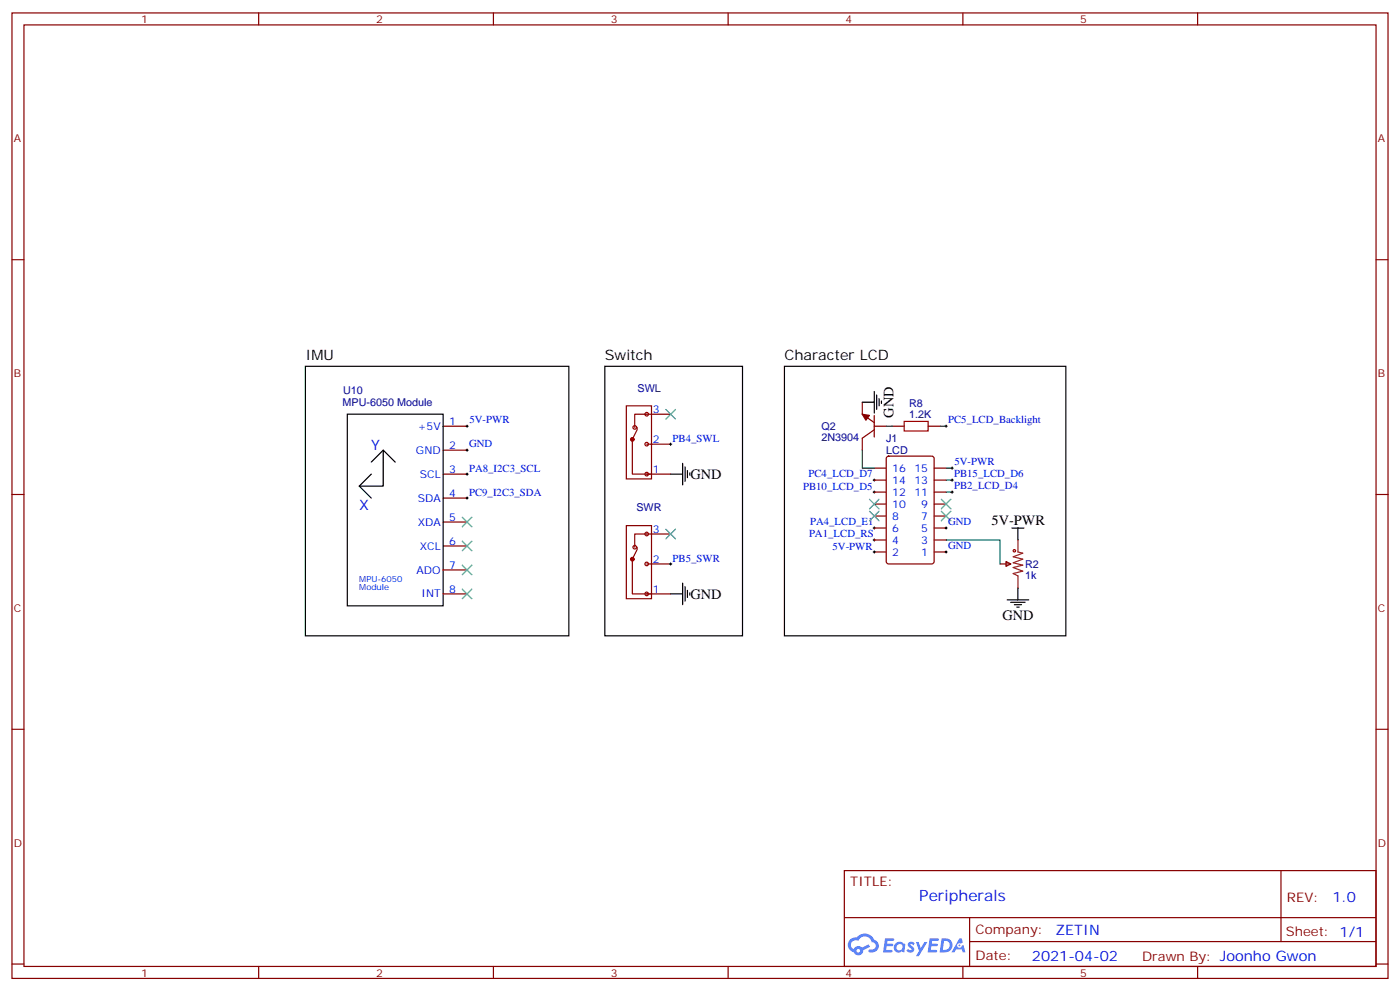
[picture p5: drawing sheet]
<svg xmlns="http://www.w3.org/2000/svg" width="412mm" height="292mm" viewBox="0 0 412 292" stroke-linecap="round" stroke-linejoin="round" font-family="sans-serif">
<g fill="none" stroke="#870000" stroke-width=".35">
<path d="M3.5 3.8h405.4v284.3h-405.4zM7.1 7.3h398.2v277.3h-398.2zM76.2 3.8v3.5M145.3 3.8v3.5M214.5 3.8v3.5M283.6 3.8v3.5M352.8 3.8v3.5M3.5 76.5h3.6M405.3 76.5h3.6M3.5 145.6h3.6M405.3 145.6h3.6M3.5 214.8h3.6"/>
<path d="M405.3 214.8h3.6M248.7 256.4h156.6v28.2h-156.6zM377.3 256.4v20.9M248.7 270.2h156.5M285.6 277.3h119.6M285.6 270.2v14.2M3.5 283.9h3.6M76.2 284.6v3.5M145.3 284.6v3.5M214.5 284.6v3.5M283.6 284.6v3.5M352.8 284.6v3.5"/>
<path d="M405.3 283.9h3.6"/>
</g>
<g fill="#5487ff">
<path d="M267.7 277.6a1.22 1.22 0 0 1 1.7 .2l-.4 .6a.47 .47 0 0 0-.3-.4 .47 .47 0 0 0-.5 .2l.1 .2a1.14 1.14 0 0 1 .8 1.8 1.14 1.14 0 0 1-1.9 0l-.2-.2 .5-.6 .7 .5a.29 .29 0 0 0 .3-.3 .29 .29 0 0 0-.2-.3 1.04 1.04 0 0 1-.6-1.7z"/>
<path d="M260.7 276.3h2.4l.3 .2-.2 .5-1.8 .1-.1 .8h1.5l.3 .4-.3 .4h-1.6l-.2 1.1h1.7l.2 .3-.2 .3-2.6 .1z"/>
<path d="M273.8 276.3h2.4l.3 .2-.1 .5-1.8 .1-.2 .8h1.6l.3 .4-.4 .4h-1.6l-.1 1.1h1.7l.2 .3-.2 .3-2.6 .1z"/>
<path d="M282.6 276.3h.7l.3 1.3-.6 .3a.69 .69 0 0 0-1 .3 .69 .69 0 0 0 .4 .9 .69 .69 0 0 0 .9-.6l.5-.2 .6 2.2h-.8l-.2-.9h-1.8l-.5 .9h-.8z"/>
<path d="M269.8 277.4h.8l.6 1.8 1.1-1.8h.9l-2.6 4.2h-.8l.9-1.5z"/>
<path d="M277.4 276.3l-.6 4.2h1.3a2.11 2.11 0 0 0 2.5-2.1 2.11 2.11 0 0 0-2.5-2.1zM278.1 277.1a1.39 1.39 0 0 1 1.7 1.4 1.39 1.39 0 0 1-1.8 1.3h-.3z"/>
<path d="M263.7 277.9a1.54 1.54 0 0 0-.1 2.2 1.54 1.54 0 0 0 2.2 .1l.6 .3 .3-2.3-.2-.3h-.4a1.49 1.49 0 0 0-2.4 0zM264 278.9a.94 .94 0 0 1 1.8 0 .94 .94 0 0 1-1.8 0z"/>
<path d="M250.4 276.7a2.18 2.18 0 0 0 1.1 3.7 1.44 1.44 0 0 0 1.6 .9 1.44 1.44 0 0 0 1.2-1.4l2-1.1-.5-.7-1.9 1a1.47 1.47 0 0 0-2.4 .4 1.39 1.39 0 0 1-.7-1.9 1.39 1.39 0 0 1 2-.5 2.12 2.12 0 0 1 2.2-1.3 2.12 2.12 0 0 1 1.9 1.7 1.14 1.14 0 0 1 1.1 1.4 1.14 1.14 0 0 1-1.7 .7 .43 .43 0 0 0-.5 .4 .43 .43 0 0 0 .4 .5 1.98 1.98 0 0 0 2.5-1.2 1.98 1.98 0 0 0-1.2-2.6 3.1 3.1 0 0 0-5.3-.6l-.9 .1zM252.3 280a.55 .55 0 0 1 1.1 0 .55 .55 0 0 1-1.1 0z"/>
<circle cx="282.6" cy="278.4" r=".26"/>
</g>
<path d="M190.5 122h7.1M190.5 130.8h7.1M190.5 139.6h7.1" fill="none" stroke="#870000" stroke-width=".35"/>
<g fill="none" stroke="#900" stroke-width=".35">
<path d="M190.5 122h-3.5v3.9"/>
<circle cx="187" cy="125.9" r=".53"/>
<circle cx="190.5" cy="130.8" r=".53"/>
<circle cx="190.5" cy="139.6" r=".53"/>
<circle cx="190.5" cy="122" r=".53"/>
</g>
<circle cx="186.3" cy="129.4" r=".53" fill="#870000" stroke="#900" stroke-width=".35"/>
<g fill="none" stroke="#900" stroke-width=".35">
<path d="M186.3 129v10.6h5.3M187.7 125.9v.7l-1.4 2.8M190.5 157.3h-3.5v3.8"/>
<circle cx="190.5" cy="157.3" r=".53"/>
<circle cx="187" cy="161.1" r=".53"/>
<circle cx="190.5" cy="166.1" r=".53"/>
<circle cx="190.5" cy="174.9" r=".53"/>
</g>
<path d="M184.5 119.5h7.4v21.5h-7.4zM190.5 157.3h7.1M190.5 166.1h7.1M190.5 174.9h7.1" fill="none" stroke="#870000" stroke-width=".35"/>
<circle cx="186.3" cy="164.7" r=".53" fill="#870000" stroke="#900" stroke-width=".35"/>
<path d="M186.3 164.3v10.6h5.3M187.7 161.1v.8l-1.4 2.8" fill="none" stroke="#900" stroke-width=".35"/>
<g fill="none" stroke="#870000" stroke-width=".35">
<path d="M254 118.5v3.5l3.5 2.5M130.5 125.5h7.1M130.5 132.6h7.1M130.5 139.6h7.1M257.5 126.6l-3.5 2.4v3.6M257.5 125.5h3.6M257.5 122.3v6.4M257.5 137.9h3.6M261.3 134.5l.5-.2h12.7l.6 .5 .1 30.6-.5 .6-12.9 .1-.7-.5v-30.6zM262.8 125.5h3.5M273.4 125.5h3.5M275.2 137.9h3.5"/>
<path d="M130.5 146.7h7.1M130.5 153.7h7.1M184.5 154.8h7.4v21.5h-7.4zM257.5 159h3.6M257.5 155.5h3.6M257.5 152h3.6M257.5 148.4h3.6M257.5 144.9h3.6M257.5 141.4h3.6M275.2 159h3.5M275.2 155.5h3.5M275.2 152h3.5"/>
<path d="M275.2 148.4h3.5M275.2 144.9h3.5M275.2 141.4h3.5M130.5 160.8h7.1M130.5 167.9h7.1M130.5 174.9h7.1M257.5 162.6h3.6M275.2 162.6h3.5M294.6 166.1h3.1M296.3 165.4l1.4 .7-1.4 .7z"/>
</g>
<g fill="none" stroke="#000" stroke-width=".35">
<path d="M90 107.9h77.6v79.4h-77.6zM178.2 107.9h40.5v79.4h-40.5zM231.1 107.9h82.9v79.4h-82.9zM254 118.5h3.5M257.5 115.3v6.3M258.2 116.3v4.3M258.9 117.4v2.1M259.6 118.1v.7M102.3 122h28.2v56.4h-28.2zM109.4 139.6l-3.6 3.6M112.9 132.6l-3.5 3.5M116.4 136.1l-3.5-3.5v10.6h-7.1"/>
<path d="M197.6 139.6h3.5M201.1 136.5v6.3M201.8 137.5v4.2M202.5 138.6v2.1M203.2 139.3v.7M105.8 143.2l3.6 3.5M298.1 155.5h3.5M299.9 155.5v3.5M197.6 174.9h3.5M201.1 171.7v6.4M201.8 172.8v4.2M202.5 173.8v2.2"/>
<path d="M203.2 174.6v.7M296.7 176.7h6.3M297.7 177.4h4.3M298.8 178.1h2.1M299.5 178.8h.7M299.9 173.1v3.6"/>
</g>
<g fill="none" stroke="#3c3" stroke-width=".35">
<path d="M196.1 120.6l2.9 2.8M199 120.6l-2.9 2.8M136.2 159.4l2.8 2.8M136.2 152.3l2.8 2.9M139 159.4l-2.8 2.8M139 152.3l-2.8 2.9M196.1 155.9l2.9 2.8M199 155.9l-2.9 2.8M256.1 147l2.8 2.9M256.1 150.6l2.8 2.8M258.9 147l-2.8 2.9M258.9 150.6l-2.8 2.8"/>
<path d="M277.3 147l2.8 2.9M277.3 150.6l2.8 2.8M280.1 147l-2.8 2.9M280.1 150.6l-2.8 2.8M136.2 173.5l2.8 2.8M136.2 166.4l2.8 2.9M139 173.5l-2.8 2.8M139 166.4l-2.8 2.9"/>
</g>
<g fill="none" stroke="#000" stroke-width=".29">
<path d="M137.2 125.5h.7M137.2 132.6h.7M137.2 139.6h.7M137.6 125.2v.7M137.6 132.2v.7M137.6 139.3v.7M197.2 130.8h.7M197.6 130.5v.7M278.3 125.5h.7M278.7 125.2v.7M280.1 137.9h.7M280.5 137.5v.7"/>
<path d="M137.2 146.7h.7M137.6 146.3v.7M257.2 141.4h.7M257.2 144.9h.7M257.2 155.5h.7M257.2 159h.7M257.5 141v.7M257.5 144.6v.7M257.5 155.2v.7M257.5 158.7v.7M278.3 155.5h.7M278.7 155.2v.7"/>
<path d="M280.1 141.4h.7M280.1 144.9h.7M280.5 141v.7M280.5 144.6v.7M197.2 166.1h.7M197.6 165.7v.7M257.2 162.6h.7M257.5 162.2v.7M278.3 162.6h.7M278.7 162.2v.7"/>
</g>
<path d="M254 122l2.1 .3-1 1.5z" fill="#870000" stroke="#870000" stroke-width=".35"/>
<g fill="none" stroke="#a10000" stroke-width=".35">
<path d="M266.3 124.1h7.1v2.8h-7.1z"/>
<circle cx="298.8" cy="162.2" r=".35"/>
</g>
<path d="M299.9 159v3.6l1.4 .3-2.9 1.1 2.9 .7-2.9 1 2.9 .7-2.9 .7 2.9 1.1-2.9 .7 1.5 .7v3.5" fill="none" stroke="#8c2424" stroke-width=".35"/>
<path d="M254 132.6v5.3h3.5M261.1 125.5h1.7M276.9 125.5h1.8M278.7 137.9h1.8M278.7 159h15.9v7.1M278.7 144.9h1.8M278.7 141.4h1.8" fill="none" stroke="#008700" stroke-width=".35"/>
<text font-size="4.6" fill="#00f" x="270.8" y="265.4">Peripherals</text>
<g font-size="4.2">
<text x="90" y="106.1">IMU</text>
<text x="178.2" y="106.1">Switch</text>
<text x="231.1" y="106.1">Character LCD</text>
<text x="263.2" y="123" transform="rotate(-90 263.2 123)">GND</text>
<text x="203.4" y="141.1">GND</text>
<text x="292.1" y="154.5">5V-PWR</text>
<text x="203.4" y="176.3">GND</text>
<text x="295.3" y="182.7">GND</text>
</g>
<g font-size="4.2" fill="#00f">
<text x="109.4" y="132.6">Y</text>
<text x="105.8" y="150.2">X</text>
<text x="392.5" y="265.7">1.0</text>
<text x="310.9" y="275.2">ZETIN</text>
<text x="304" y="283">2021-04-02</text>
</g>
<g font-size="3.9" fill="#800">
<text x="250.5" y="261">TITLE:</text>
<text x="379.1" y="265.7">REV:</text>
<text x="287.4" y="275.2">Company:</text>
<text x="378.7" y="275.8">Sheet: 1/1</text>
<text x="287.4" y="282.9">Date:</text>
<text x="336.4" y="282.9">Drawn By: Joonho Gwon</text>
</g>
<g font-size="3.2" fill="#800">
<text x="41.6" y="6.8">1</text>
<text x="110.8" y="6.8">2</text>
<text x="179.9" y="6.8">3</text>
<text x="249.1" y="6.8">4</text>
<text x="318.2" y="6.8">5</text>
<text x="4.1" y="41.9">A</text>
<text x="405.9" y="41.9">A</text>
<text x="4.1" y="111.1">B</text>
<text x="405.9" y="111.1">B</text>
<text x="4.1" y="180.2">C</text>
<text x="405.9" y="180.2">C</text>
<text x="4.1" y="249.3">D</text>
<text x="405.9" y="249.3">D</text>
<text x="41.6" y="287.6">1</text>
<text x="110.8" y="287.6">2</text>
<text x="179.9" y="287.6">3</text>
<text x="249.1" y="287.6">4</text>
<text x="318.2" y="287.6">5</text>
</g>
<g font-size="3.2" fill="#000080">
<text x="100.9" y="119.6">MPU-6050 Module</text>
<text x="101" y="116.1">U10</text>
<text x="187.8" y="115.3">SWL</text>
<text x="267.8" y="119.9">R8</text>
<text x="267.8" y="123">1.2K</text>
<text x="242" y="129.8">2N3904</text>
<text x="242" y="126.7">Q2</text>
<text x="261.1" y="130.3">J1</text>
<text x="261.1" y="133.8">LCD</text>
<text x="187.5" y="150.6">SWR</text>
<text x="302" y="167.3">R2</text>
<text x="302" y="170.4">1k</text>
</g>
<g font-size="3.2" fill="#00f">
<text x="132.3" y="125.2">1</text>
<text x="138.3" y="124.6">5V-PWR</text>
<text x="192.3" y="121.6">3</text>
<text x="279.3" y="124.7">PC5_LCD_Backlight</text>
<text x="123" y="126.6">+5V</text>
<text x="138.2" y="131.7">GND</text>
<text x="192.3" y="130.5">2</text>
<text x="198.1" y="130.2">PB4_SWL</text>
<text x="122.5" y="133.6">GND</text>
<text x="132.3" y="132.2">2</text>
<text x="281.2" y="137">5V-PWR</text>
<text x="123.7" y="140.7">SCL</text>
<text x="132.3" y="139.3">3</text>
<text x="138.2" y="139">PA8_I2C3_SCL</text>
<text x="192.3" y="139.3">1</text>
<text x="238.1" y="140.6">PC4_LCD_D7</text>
<text x="262.8" y="142.5">14</text>
<text x="262.8" y="138.9">16</text>
<text x="269.4" y="142.5">13</text>
<text x="269.4" y="138.9">15</text>
<text x="281" y="140.6">PB15_LCD_D6</text>
<text x="123" y="147.7">SDA</text>
<text x="132.3" y="146.3">4</text>
<text x="138.2" y="146">PC9_I2C3_SDA</text>
<text x="236.6" y="144.3">PB10_LCD_D5</text>
<text x="262.8" y="149.5">10</text>
<text x="262.8" y="146">12</text>
<text x="269.4" y="146">11</text>
<text x="271.4" y="149.5">9</text>
<text x="281" y="144.1">PB2_LCD_D4</text>
<text x="123" y="154.8">XDA</text>
<text x="132.3" y="153.4">5</text>
<text x="238.6" y="154.7">PA4_LCD_E1</text>
<text x="262.8" y="153">8</text>
<text x="271.4" y="153">7</text>
<text x="279.3" y="154.7">GND</text>
<text x="123.7" y="161.9">XCL</text>
<text x="132.3" y="160.4">6</text>
<text x="192.3" y="156.9">3</text>
<text x="238.3" y="158.2">PA1_LCD_RS</text>
<text x="245.2" y="162">5V-PWR</text>
<text x="262.8" y="160.1">4</text>
<text x="262.8" y="156.6">6</text>
<text x="271.4" y="160.1">3</text>
<text x="271.4" y="156.6">5</text>
<text x="279.3" y="161.7">GND</text>
<text x="132.3" y="167.5">7</text>
<text x="192.3" y="165.7">2</text>
<text x="198.1" y="165.4">PB5_SWR</text>
<text x="262.8" y="163.6">2</text>
<text x="271.4" y="163.6">1</text>
<text x="122.7" y="168.9">ADO</text>
<text x="124.2" y="176">INT</text>
<text x="132.3" y="174.6">8</text>
<text x="192.3" y="174.6">1</text>
</g>
<g font-size="2.5" fill="#00f">
<text x="105.8" y="171.4">MPU-6050</text>
<text x="105.8" y="173.8">Module</text>
</g>
</svg>
